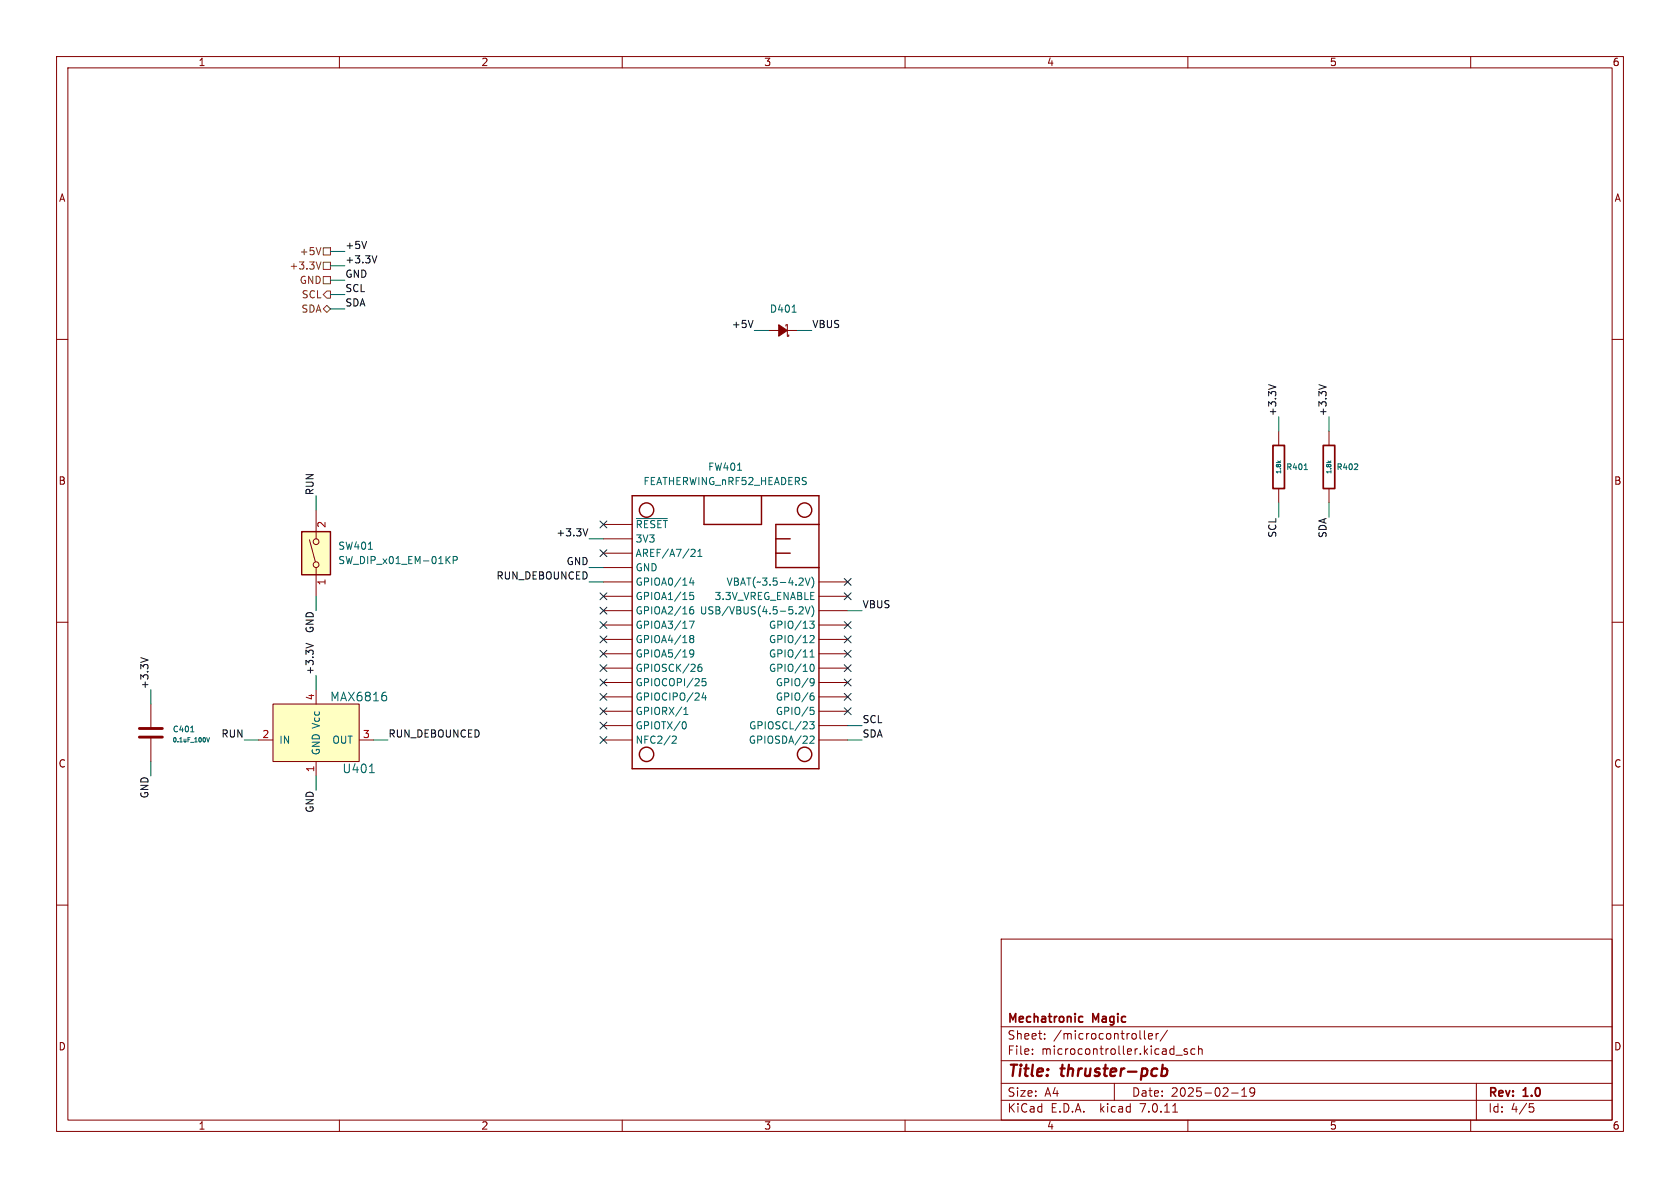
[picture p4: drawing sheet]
<svg xmlns="http://www.w3.org/2000/svg" width="297mm" height="210mm" viewBox="0 0 297 210" stroke-linecap="round" stroke-linejoin="round" font-family="sans-serif">
<g fill="none" stroke="#840000" stroke-width=".18">
<path d="M10 10h277v190h-277zM12 12h273v186h-273zM60 10v2M110 10v2M160 10v2M210 10v2M260 10v2M10 60h2M135.9 58.4h1.8M138.9 57.7v-.3h.3v2h.2v-.2M139.2 58.4h1.8M285 60h2"/>
<path d="M226.1 76.2v2.5M234.9 76.2v2.5M54.7 95.4l1.1 3.9M55.9 90.2v5.1M106.7 92.7h5.1M106.7 95.3h5.1M106.7 97.8h5.1M226.1 86.4v2.5M234.9 86.4v2.5M10 110h2M55.9 100.3v5.1M106.7 115.6h5.1"/>
<path d="M106.7 118.1h5.1M106.7 113h5.1M106.7 110.5h5.1M106.7 108h5.1M106.7 105.4h5.1M106.7 102.9h5.1M106.7 100.3h5.1M144.8 115.6h5.1M144.8 118.1h5.1M144.8 113h5.1M144.8 110.5h5.1M144.8 108h5.1"/>
<path d="M144.8 105.4h5.1M144.8 102.9h5.1M285 110h2M26.7 124.5v4.3M26.7 130.3v4.3M45.7 130.8h2.6M48.3 124.5h15.2v10.1h-15.2zM55.9 121.9v2.6M55.9 134.6v2.6M63.5 130.8h2.5M106.7 130.8h5.1M106.7 120.7h5.1"/>
<path d="M106.7 123.2h5.1M106.7 125.7h5.1M106.7 128.3h5.1M144.8 130.8h5.1M144.8 120.7h5.1M144.8 123.2h5.1M144.8 125.7h5.1M144.8 128.3h5.1M10 160h2M285 160h2M177 166h108v32h-108zM60 198v2"/>
<path d="M110 198v2M160 198v2M177 194.5h108M177 191.5h108M177 187.5h108M177 181.5h108M182.5 186.3v.1M182.5 185.5v.1M184.7 183.6v.1M184.7 182.8v.1M197 191.5v3M202.3 182.2v1.3l.2 .2"/>
<path d="M203 183.2l.7-.1v-.3l-.5-.1-.2 .2 .1 .7h.6M204.4 182.7v1M204.8 182.7l-.3 .1-.1 .2M206.4 182.1l-1.3 2M207.3 196.6h.9M207.9 186.5h1.1M209.9 185.5l-.4-.1-.2 .2 .1 .2 .5 .2v.3h-.6M210 198v2M211.2 185.5l-.4-.1-.3 .3v.4l.2 .2h.5M211.9 185.5l.2-.1 .4 .1v.9M211.9 184.9v1.5M217.7 193.2h1.2"/>
<path d="M219.5 193.8h.9M219.5 192.7l.5-.4v1.5M221.8 192.9l-.3 .3h-.3l-.2-.3 .1-.5 .4-.1 .2 .1a.99 .99 0 0 1-.3 1.4h-.3M260 198v2M261 191.5v6.5M270.4 195.1h.7M270.5 195.7h.4l.3 .3-.2 .5-.5 .1"/>
<circle cx="55.9" cy="95.8" r=".51"/>
<circle cx="55.9" cy="99.8" r=".51"/>
</g>
<path d="M205.5 189l.2-.1 .5 .1 .2 .3-.1 .5a.66 .66 0 0 1-1 .3M205.6 188.2l-.3 2" fill="none" stroke="#840000" stroke-width=".4"/>
<path d="M225 78.7h2.1v7.7h-2.1zM233.9 78.7h2.1v7.7h-2.1zM190.8 179.8h.6M190.8 180.6h.6" fill="none" stroke="#840000" stroke-width=".3"/>
<g fill="#ffffc2" stroke="#ffffc2" stroke-width=".18">
<path d="M48.3 124.5h15.2v10.1h-15.2z"/>
<path d="M53.3 94h5.1v7.6h-5.1z"/>
</g>
<g fill="none" stroke="#006464" stroke-width=".18">
<path d="M140 55.2h.8M65.1 97.1h.7M79 98.9l.6 .7M79.6 98.4l-.7 .7M80.1 99h.6l.1-.2v-.3l-.7-.1v1.2M112.5 91.7h5.5M122.3 97.1l.5 .1 .1 .3-.8 .9h.8M123.4 98.4h.7M123.4 97.5l.3-.4v1.3M130.4 83.1h.7M225.9 81.5l.3 .3M226.4 81.5l-.3 .2"/>
<path d="M230.6 83h.5M234.8 81.5l.3 .3M235.3 81.5l-.3 .2M239.4 83h.6M240 82.1v.3M121.9 109.8h.8l-.5 1.3M122.2 112.9l-.3-.3 .3-.3h.2l.2 .3-.2 .3M122.2 112.9l-.3 .2 .1 .4 .2 .1 .3-.1 .1-.1v-.3l-.2-.2M122.2 112.9h.2M122.2 102.1l-.3 .9h.8M122.5 107.3h-.3a.86 .86 0 0 0 0 1.2l.4-.1v-.4l-.2-.3-.4 .1-.1 .2M122.5 102.6v.8"/>
<path d="M122.6 104.7h-.6l-.1 .6 .2-.1 .4 .1 .1 .1v.5l-.2 .1-.5-.1M122.6 115.4l-.2 .3-.4-.1-.1-.2 .1-.5h.4l.2 .1a.84 .84 0 0 1-.3 1.1h-.3M124 117.4l-.4 .1a.86 .86 0 0 0 0 1.2l.4-.1 .1-.5-.2-.2-.4 .1-.1 .1M124.8 120h-.6l-.1 .6 .2-.2 .4 .1 .1 .2v.4l-.2 .1-.5-.1M141.3 107.4l.5-.1 .2 .3-.8 .9h.8M142.4 107.3l.4 1.2 .4-1.2M142.4 102.2l.4 1.2 .4-1.2M143.1 109.8h.8l-.4 .5 .4 .1v.5l-.2 .2-.5-.1M143.2 116.1h.7M143.2 112.5l.5-.2 .2 .4-.8 .9h.8M143.2 115.2l.4-.3v1.2M143.3 117.7l.2-.3a.68 .68 0 0 1 .4 .7 .68 .68 0 0 1-.4 .6l-.2-.3"/>
<path d="M143.4 120l.5 .1a.84 .84 0 0 1-.3 1.1h-.3M143.5 107.1a1.46 1.46 0 0 1 0 1.9M143.5 102a1.46 1.46 0 0 1 0 1.9M33.7 129.4h.6M36.5 130.4l.3 .8 .2-.8M65.3 136.6h.9M68.2 123l.2 .2-.2 .6M118.8 130.2l.5-.1 .3 .4-.8 .9h.8M120.9 126.3h.7M120.9 125.4l.4-.4v1.3M120.9 127.6a.68 .68 0 0 1 .4 .6 .68 .68 0 0 1-.4 .6M124.4 122.4l-.3 .9h.8"/>
<path d="M124.7 122.9v.9M143.1 127.6h.8l-.4 .5 .4 .1v.5l-.2 .1h-.5M143.3 130.2l.4-.1 .2 .4-.8 .9h.8M143.3 125h.6M143.4 125.5h.3l.2 .3-.1 .4-.4 .1M143.4 123h.4l.1 .2v.4l-.5 .2M143.8 122.5l-.4 .1M143.9 120.5l-.1 .2h-.4"/>
</g>
<path d="M137.7 57.4l1.5 1-1.5 1z" fill="#840000" stroke="#840000" stroke-width=".18"/>
<path d="M24.6 130.3h4.1M24.6 128.8h4.1" fill="none" stroke="#840000" stroke-width=".51"/>
<g fill="none" stroke="#840000" stroke-width=".25">
<path d="M53.3 94h5.1v7.6h-5.1zM111.8 87.6h33v48.3h-33zM124.5 87.6v5.1h10.1v-5.1M137.2 97.8h2.5M137.2 95.3h2.5M144.8 92.7h-7.6v7.6h7.6"/>
<circle cx="114.3" cy="90.2" r="1.27"/>
<circle cx="142.2" cy="90.2" r="1.27"/>
<circle cx="114.3" cy="133.3" r="1.27"/>
<circle cx="142.2" cy="133.3" r="1.27"/>
</g>
<path d="M56.7 46.3l-.4 1.3M56.7 43.8l-.4 1.2M57.1 46.4h1.3v1.2h-1.3zM57.1 43.8h1.3v1.3h-1.3zM57.1 48.9h1.3v1.3h-1.3zM57.8 54l.6 .6-.6 .6-.7-.6zM57.8 51.4h.6v1.3h-.6l-.7-.6z" fill="none" stroke="#725600" stroke-width=".18"/>
<path d="M64.8 42.7l-.4 1.2M66.6 45.2l-.4 1.3M133.1 56.6l-.4 1.3M224.3 68l1.2 .4M233.2 68l1.2 .4M103.9 93.5l-.4 1.2M24.9 116.3l1.3 .4M54.1 113.7l1.3 .4" fill="none" stroke="#0f0f0f" stroke-width=".18"/>
<g fill="none" stroke="#009600" stroke-width=".18">
<path d="M58.4 44.5h2.6M58.4 47h2.6M58.4 52.1h2.6M58.4 49.5h2.6M58.4 54.6h2.6M133.3 58.4h2.6M141 58.4h2.5M226.1 73.7v2.5M234.9 73.7v2.5M55.9 87.6v2.6M104.1 95.3h2.6M226.1 88.9v2.5"/>
<path d="M234.9 88.9v2.5M55.9 105.4v2.6M55.9 119.4v2.5M104.1 102.9h2.6M104.1 100.3h2.6M149.9 108h2.5M26.7 121.9v2.6M26.7 134.6v2.6M43.2 130.8h2.5M55.9 137.2v2.5M66 130.8h2.6M149.9 130.8h2.5"/>
<path d="M149.9 128.3h2.5"/>
</g>
<g fill="none" stroke="#000084" stroke-width=".18">
<path d="M106.1 97.2l1.2 1.2M106.1 92.1l1.2 1.2M107.3 97.2l-1.2 1.2M107.3 92.1l-1.2 1.2M106.1 107.3l1.2 1.3M106.1 104.8l1.2 1.2M106.1 109.9l1.2 1.2M106.1 112.4l1.2 1.2M106.1 115l1.2 1.2M106.1 117.5l1.2 1.2M107.3 107.3l-1.2 1.3M107.3 104.8l-1.2 1.2"/>
<path d="M107.3 109.9l-1.2 1.2M107.3 112.4l-1.2 1.2M107.3 115l-1.2 1.2M107.3 117.5l-1.2 1.2M149.3 102.3l1.2 1.2M149.3 115l1.2 1.2M149.3 117.5l1.2 1.2M149.3 109.9l1.2 1.2M149.3 112.4l1.2 1.2M149.3 104.8l1.2 1.2M150.5 102.3l-1.2 1.2M150.5 115l-1.2 1.2"/>
<path d="M150.5 117.5l-1.2 1.2M150.5 109.9l-1.2 1.2M150.5 112.4l-1.2 1.2M150.5 104.8l-1.2 1.2M106.1 130.2l1.2 1.2M106.1 127.7l1.2 1.2M106.1 120l1.2 1.3M106.1 125.1l1.2 1.2M106.1 122.6l1.2 1.2M107.3 130.2l-1.2 1.2M107.3 127.7l-1.2 1.2M107.3 120l-1.2 1.3"/>
<path d="M107.3 125.1l-1.2 1.2M107.3 122.6l-1.2 1.2M149.3 120l1.2 1.3M149.3 122.6l1.2 1.2M149.3 125.1l1.2 1.2M150.5 120l-1.2 1.3M150.5 122.6l-1.2 1.2M150.5 125.1l-1.2 1.2"/>
</g>
<g font-size="2.8" fill="#840000">
<text x="178" y="190.9">Title:</text>
<text x="187.7" y="190.9">thruster-pcb</text>
</g>
<g font-size="2.1" fill="#006464">
<text x="58.3" y="124.2">MAX6816</text>
<text x="60.4" y="136.9">U401</text>
</g>
<g font-size="2.1" fill="#840000">
<text x="178" y="184">Sheet:</text>
<text x="178" y="181.2">Mechatronic</text>
<text x="186.2" y="184">/microcontroller/</text>
<text x="193.2" y="181.2">Magic</text>
<text x="178" y="186.7">File:</text>
<text x="184.1" y="186.7">microcontroller.kicad_sch</text>
<text x="178" y="196.9">KiCad</text>
<text x="178" y="194.1">Size:</text>
<text x="184.7" y="194.1">A4</text>
<text x="185.7" y="196.9">E.D.A.</text>
<text x="194.6" y="196.9">kicad</text>
<text x="200" y="194.1">Date:</text>
<text x="201.8" y="196.9">7.0.11</text>
<text x="207" y="194.1">2025-02-19</text>
<text x="263" y="194.3">Rev:</text>
<text x="263" y="196.9">Id:</text>
<text x="267.1" y="196.9">4/5</text>
<text x="269.4" y="194.3">1.0</text>
</g>
<g font-size="1.8" fill="#840000">
<text x="35" y="11.9">1</text>
<text x="85" y="11.9">2</text>
<text x="135" y="11.9">3</text>
<text x="185" y="11.9">4</text>
<text x="235" y="11.9">5</text>
<text x="285" y="11.9">6</text>
<text x="10.3" y="35.9">A</text>
<text x="285.3" y="35.9">A</text>
<text x="10.3" y="85.9">B</text>
<text x="285.3" y="85.9">B</text>
<text x="10.3" y="135.9">C</text>
<text x="285.3" y="135.9">C</text>
<text x="10.3" y="185.9">D</text>
<text x="285.3" y="185.9">D</text>
<text x="35" y="199.9">1</text>
<text x="85" y="199.9">2</text>
<text x="135" y="199.9">3</text>
<text x="185" y="199.9">4</text>
<text x="235" y="199.9">5</text>
<text x="285" y="199.9">6</text>
</g>
<g font-size="1.8" fill="#725600">
<text x="51.1" y="47.9">+3.3V</text>
<text x="52.9" y="45.3">+5V</text>
<text x="52.9" y="50.4">GND</text>
<text x="53.2" y="52.9">SCL</text>
<text x="53.2" y="55.5">SDA</text>
</g>
<g font-size="1.8" fill="#0f0f0f">
<text x="61" y="44.1">+5V</text>
<text x="61" y="46.6">+3.3V</text>
<text x="61" y="49.2">GND</text>
<text x="61" y="51.7">SCL</text>
<text x="61" y="54.3">SDA</text>
<text x="129.3" y="58.1">+5V</text>
<text x="143.5" y="58.1">VBUS</text>
<text x="225.7" y="73.7" transform="rotate(-90 225.7 73.7)">+3.3V</text>
<text x="234.6" y="73.7" transform="rotate(-90 234.6 73.7)">+3.3V</text>
<text x="55.5" y="87.6" transform="rotate(-90 55.5 87.6)">RUN</text>
<text x="98.3" y="94.9">+3.3V</text>
<text x="225.7" y="95.2" transform="rotate(-90 225.7 95.2)">SCL</text>
<text x="234.6" y="95.2" transform="rotate(-90 234.6 95.2)">SDA</text>
<text x="100.1" y="100">GND</text>
<text x="87.7" y="102.5">RUN_DEBOUNCED</text>
<text x="152.4" y="107.6">VBUS</text>
<text x="55.5" y="112" transform="rotate(-90 55.5 112)">GND</text>
<text x="55.5" y="119.4" transform="rotate(-90 55.5 119.4)">+3.3V</text>
<text x="26.3" y="121.9" transform="rotate(-90 26.3 121.9)">+3.3V</text>
<text x="39" y="130.5">RUN</text>
<text x="68.6" y="130.5">RUN_DEBOUNCED</text>
<text x="152.4" y="130.5">SDA</text>
<text x="152.4" y="127.9">SCL</text>
<text x="26.3" y="141.2" transform="rotate(-90 26.3 141.2)">GND</text>
<text x="55.5" y="143.8" transform="rotate(-90 55.5 143.8)">GND</text>
</g>
<g font-size="1.8" fill="#006464">
<text x="136" y="55.5">D401</text>
<text x="125.1" y="83.4">FW401</text>
<text x="113.7" y="86">FEATHERWING_nRF52_HEADERS</text>
<text x="112.3" y="93.6">~{RESET}</text>
<text x="59.7" y="97.4">SW401</text>
<text x="59.7" y="99.9">SW_DIP_x01_EM-01KP</text>
<text x="112.3" y="96.1">3V3</text>
<text x="112.3" y="98.7">AREF/A7/21</text>
<text x="112.3" y="101.2">GND</text>
<text x="112.3" y="103.7">GPIOA0/14</text>
<text x="112.3" y="106.3">GPIOA1/15</text>
<text x="126.2" y="106.3">3.3V_VREG_ENABLE</text>
<text x="128.3" y="103.7">VBAT(~3.5-4.2V)</text>
<text x="112.3" y="108.8">GPIOA2/16</text>
<text x="112.3" y="111.4">GPIOA3/17</text>
<text x="112.3" y="113.9">GPIOA4/18</text>
<text x="123.6" y="108.8">USB/VBUS(4.5-5.2V)</text>
<text x="135.8" y="113.9">GPIO/12</text>
<text x="135.8" y="111.4">GPIO/13</text>
<text x="112.3" y="116.4">GPIOA5/19</text>
<text x="112.3" y="119">GPIOSCK/26</text>
<text x="135.8" y="119">GPIO/10</text>
<text x="135.8" y="116.4">GPIO/11</text>
<text x="112.3" y="121.5">GPIOCOPI/25</text>
<text x="112.3" y="124.1">GPIOCIPO/24</text>
<text x="137.1" y="124.1">GPIO/6</text>
<text x="137.1" y="121.5">GPIO/9</text>
<text x="49.3" y="131.7">IN</text>
<text x="58.7" y="131.7">OUT</text>
<text x="112.3" y="126.6">GPIORX/1</text>
<text x="112.3" y="129.1">GPIOTX/0</text>
<text x="112.3" y="131.7">NFC2/2</text>
<text x="132.3" y="131.7">GPIOSDA/22</text>
<text x="132.3" y="129.1">GPIOSCL/23</text>
<text x="137.1" y="126.6">GPIO/5</text>
<text x="56.7" y="133.6" transform="rotate(-90 56.7 133.6)">GND Vcc</text>
</g>
<g font-size="1.8" fill="#a90000">
<text x="57.9" y="93.4" transform="rotate(-90 57.9 93.4)">2</text>
<text x="57.9" y="103.6" transform="rotate(-90 57.9 103.6)">1</text>
<text x="55.6" y="123.9" transform="rotate(-90 55.6 123.9)">4</text>
<text x="46.3" y="130.6">2</text>
<text x="64.1" y="130.6">3</text>
<text x="55.6" y="136.6" transform="rotate(-90 55.6 136.6)">1</text>
</g>
<g font-size="1.4" fill="#006464">
<text x="227.3" y="83.3">R401</text>
<text x="236.2" y="83.3">R402</text>
<text x="30.4" y="129.6">C401</text>
</g>
<g font-size="1.1" fill="#006464">
<text x="226.7" y="83.9" transform="rotate(-90 226.7 83.9)">1.8k</text>
<text x="235.6" y="83.9" transform="rotate(-90 235.6 83.9)">1.8k</text>
<text x="30.4" y="131.4">0.1uF_100V</text>
</g>
</svg>
